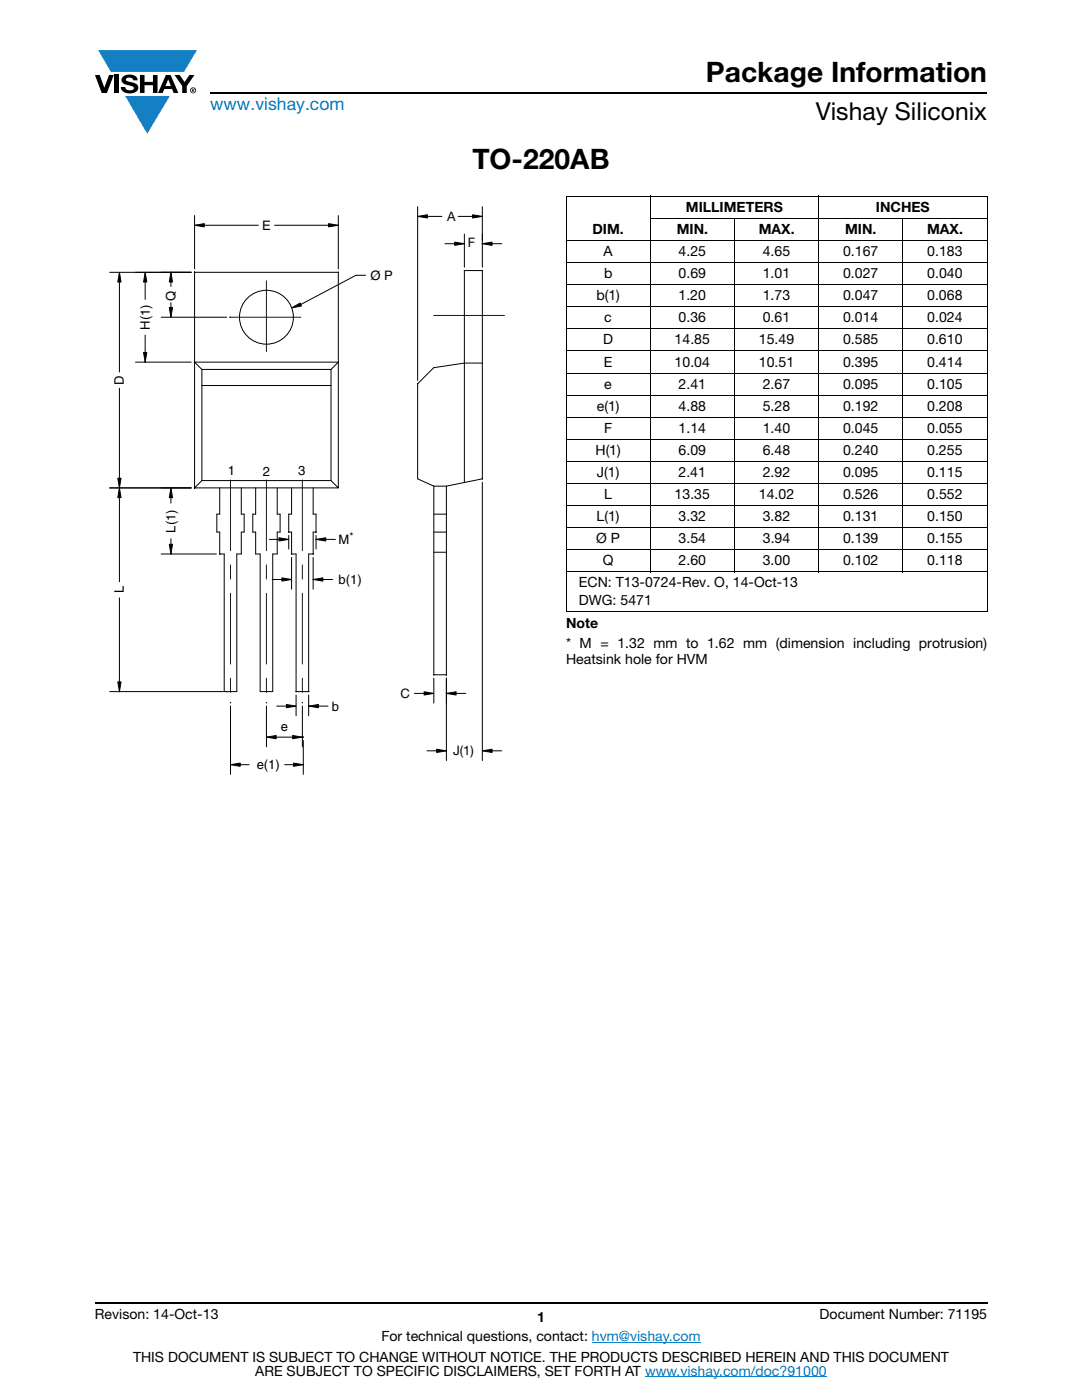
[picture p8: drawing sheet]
<svg xmlns="http://www.w3.org/2000/svg" width="216mm" height="279mm" viewBox="0 0 216 279" stroke-linecap="round" stroke-linejoin="round" font-family="sans-serif">
<g fill="#147fc3">
<path d="M19.6 10h19.7l-2.6 4.3h-1.1h-13.5z"/>
<path d="M25 19.2h8.9l-4.5 7.5z"/>
</g>
<g fill="#000">
<path d="M18.9 15h1l.9 2.5 1-2.5h.9l-1.4 3.6h-1zM22.9 15h.9v3.6h-.9zM24.6 15.3a2.1 2.1 0 0 1 2.8 .3l.1 .4h-.9a.79 .79 0 0 0-.7-.5 .79 .79 0 0 0-.8 .4l.3 .3 1 .2a1.08 1.08 0 0 1 1.2 1 1.08 1.08 0 0 1-1.1 1.2 1.73 1.73 0 0 1-2.4-1.2h.9a.96 .96 0 0 0 .8 .6 .96 .96 0 0 0 .9-.4 1.31 1.31 0 0 0-1.2-.6 1.03 1.03 0 0 1-1.1-.6 1.03 1.03 0 0 1 .2-1.1zM27.9 15h.9v1.3h1.7v-1.3h.9v3.6h-.9v-1.6h-1.7v1.6h-.9zM34.8 15h1.1l.9 1.4 1-1.4h1l-1.5 2.2v1.4h-.9v-1.4z"/>
<path d="M33.6 15.9l.5 1.3h-1.1zM33.1 15l-1.6 3.6h1l.3-.8h1.5l.3 .8h1l-1.6-3.6z"/>
<path d="M38.4 17.8h.2v.2h-.2zM38.3 17.7v.7h.1v-.3l.4 .3-.2-.3 .2-.2-.1-.2z"/>
<path d="M38.1 18a.46 .46 0 0 1 .9 0 .46 .46 0 0 1-.9 0zM37.9 18a.6 .6 0 0 0 1.2 0 .6 .6 0 0 0-1.2 0z"/>
</g>
<path d="M42 18.6h155M18.9 260h178.1" fill="none" stroke="#000" stroke-width=".36"/>
<path d="M118.1 267.9h21.7M128.7 274.8h36.3" fill="none" stroke="#007ec4" stroke-width=".2"/>
<path d="M21.8 41.1h79.4v113.5h-79.4z" fill="#fff"/>
<g fill="none" stroke="#000" stroke-width=".2">
<path d="M112.9 39.2h84.1M112.9 39.3v8.6M129.8 39.1v75.1M163.3 39.1v75.1M197 39.3v8.6M23.8 56.3v17.9M23.8 54.3l.4 2h-.7zM29 56.3v3.5M29 54.3l.3 2h-.7zM34.1 54.3l.3 2h-.6zM34.1 56.3v.9M38.2 54.3h-16.3"/>
<path d="M38.8 43v10.7M38.8 45l2-.4v.7zM40.8 45h10.8M54.8 45h10.8M65.6 44.6l1.9 .4-1.9 .3zM67.5 43v10.7M73 54.9h-2l-11 5.9M83.3 41.3v34.6M83.3 43.2l2-.3v.6zM85.3 43.2h2.9M88.8 48.6h1.9M90.7 48.3l2 .3-2 .4z"/>
<path d="M91.4 43.2h2.9M92.7 46.7v6.6M92.7 54v42.3M92.7 54h3.5v41.6l-7.1 1.4M94.3 42.9l1.9 .3-1.9 .3zM96.2 41.3v12M96.2 48.6l2-.3v.7zM98.2 48.6h1.9M112.9 48h84.1M112.9 52.4h84.1M112.9 56.8h84.1M112.9 48.1v65.9"/>
<path d="M129.7 43.6h67.3M146.6 43.5v70.7M180.1 43.5v70.7M197 48.1v65.9M23.8 77.5v17.9M27 72.3h11.2M28.6 70.3h.7l-.3 2zM29 66.9v3.4M32.2 63.3h13M33.8 61.4h.6l-.3 1.9zM34.1 60.4v1M40.3 73.7h25.7"/>
<path d="M40.3 73.7l-1.5-1.4h28.7l-1.5 1.4M40.3 73.7v22.2M40.3 76.9h25.8M58.2 61.4l1.7-.9 .2 .6zM66 73.7v22.2M83.3 76.6v19l3.3 1.4M96.2 72.5h-3.5l-6.2 .9-3.2 3.2M112.9 61.2h84.1M112.9 65.6h84.1M112.9 70h84.1M112.9 74.4h84.1M112.9 78.9h84.1"/>
<path d="M21.9 97.4h16.3M23.5 95.4h.7l-.4 2zM23.8 99.3v16.8M23.8 97.4l.4 1.9h-.7zM34.1 97.4l.3 1.9h-.6zM34.1 99.3v1.1M38.8 97.4h28.7M40.3 95.9l-1.5 1.5M40.3 95.9h25.7M66 95.9l1.5 1.5v-43.1h-28.7v43.1M86.6 97v37.7h2.5M86.6 97h2.5"/>
<path d="M89.1 97v37.7M96.2 96.2v55.6M112.9 83.3h84.1M112.9 87.7h84.1M112.9 92.1h84.1M112.9 96.5h84.1M23.8 119.3v16.8M32.2 110.6h11M33.8 108.6h.6l-.3 2zM34.1 107.5v1.1M43.3 102.6h.5M43.3 106.2h.5"/>
<path d="M43.8 110.6h.9v27.4h2.5v-27.4h1M48.1 102.6h.6M48.1 106.2h.6M50.4 102.6h.6M50.4 106.2h.6M51 110.6h.9v27.4h2.5v-27.4h.9M53.7 107.6h2M54.3 115.7h1.9M55.3 102.6h.6M55.3 106.2h.6M55.7 107.3l1.9 .3-1.9 .4zM56.2 115.3l2 .3-2 .4z"/>
<path d="M57.6 106.9v2.7M57.6 102.6h.6M57.6 106.2h.6M58.2 111.2v6.4M58.2 110.6h.9v27.4h2.5M62.5 111.2v6.4M62.5 110.6h-.9v27.4M62.5 115.6l1.9-.3v.7zM62.5 102.6h.6M62.5 106.2h.6M63.1 107.6l1.9-.3v.7zM63.1 106.9v2.7"/>
<path d="M64.4 115.7h2M65 107.6h1.9M86.6 102.6h2.5M86.6 106.2h2.5M86.6 110.2h2.5M112.9 100.9h84.1M112.9 105.3h84.1M112.9 109.7h84.1M112.9 114.1h84.1M112.9 114.2v7.8M197 114.2v7.8M21.9 138h22.7"/>
<path d="M23.5 136.1h.7l-.4 1.9zM59.1 138.7v4.2M61.6 138.7v4.2M82.7 138.4h1.9M84.6 138.1l2 .3-2 .3zM86.6 135.3v5M89.1 138.4l1.9-.3v.6zM89.1 135.3v16.5M91 138.4h1.9M112.9 122.1h84.1M46 140.9v13.6M46 152.6l1.9-.3v.6z"/>
<path d="M47.9 152.6h1.8M53.2 147.1l1.9-.3v.6zM53.2 140.9v8.1M55.1 147.1h3.3M55.2 140.9h1.9M56.8 152.6h1.8M57.1 140.6l2 .3-2 .3zM58.4 146.8l1.9 .3-1.9 .3zM58.6 152.3l1.9 .3-1.9 .3zM60.3 140.9v8.1M60.5 147.8v6.7M61.6 140.9l1.9-.3v.6z"/>
<path d="M63.5 140.9h2M85.2 149.8h1.9M87.1 149.5l2 .3-2 .4zM96.2 149.8l2-.3v.7zM98.2 149.8h1.9"/>
<circle cx="34.1" cy="54.3" r=".03"/>
<circle cx="38.8" cy="54.3" r=".03"/>
<circle cx="67.5" cy="54.3" r=".03"/>
<circle cx="67.5" cy="45" r=".03"/>
<circle cx="92.7" cy="54" r=".03"/>
<circle cx="96.2" cy="43.2" r=".03"/>
<circle cx="96.2" cy="48.6" r=".03"/>
<circle cx="96.2" cy="54" r=".03"/>
<circle cx="29" cy="72.3" r=".03"/>
<circle cx="38.8" cy="72.3" r=".03"/>
<circle cx="45.9" cy="63.3" r=".03"/>
<circle cx="53.2" cy="63.3" r="5.4"/>
<circle cx="83.3" cy="76.6" r=".03"/>
<circle cx="23.8" cy="97.4" r=".03"/>
<circle cx="38.8" cy="97.4" r=".03"/>
<circle cx="96.2" cy="95.6" r=".03"/>
<circle cx="34.1" cy="110.6" r=".03"/>
<circle cx="43.8" cy="110.6" r=".03"/>
<circle cx="57.6" cy="106.2" r=".03"/>
<circle cx="58.2" cy="110.6" r=".03"/>
<circle cx="62.5" cy="115.6" r=".03"/>
<circle cx="62.5" cy="110.6" r=".03"/>
<circle cx="63.1" cy="107.6" r=".03"/>
<circle cx="63.1" cy="106.2" r=".03"/>
<circle cx="23.8" cy="138" r=".03"/>
<circle cx="45.3" cy="138" r=".03"/>
<circle cx="59.1" cy="138" r=".03"/>
<circle cx="61.6" cy="138" r=".03"/>
<circle cx="86.6" cy="134.7" r=".03"/>
<circle cx="89.1" cy="134.7" r=".03"/>
<circle cx="89.1" cy="138.4" r=".03"/>
<circle cx="46" cy="140.2" r=".03"/>
<circle cx="53.2" cy="140.2" r=".03"/>
<circle cx="60.3" cy="140.2" r=".03"/>
<circle cx="60.3" cy="147.1" r=".03"/>
<circle cx="60.5" cy="152.6" r=".03"/>
<circle cx="60.5" cy="147.1" r=".03"/>
<circle cx="61.6" cy="140.9" r=".03"/>
<circle cx="89.1" cy="149.8" r=".03"/>
</g>
<g fill="#000">
<path d="M23.8 54.3l.4 2h-.7zM29 54.3l.3 2h-.7zM34.1 54.3l.3 2h-.6zM38.8 45l2-.4v.7zM65.6 44.6l1.9 .4-1.9 .3zM83.3 43.2l2-.3v.6zM90.7 48.3l2 .3-2 .4zM94.3 42.9l1.9 .3-1.9 .3zM96.2 48.6l2-.3v.7zM28.6 70.3h.7l-.3 2zM33.8 61.4h.6l-.3 1.9zM58.2 61.4l1.7-.9 .2 .6z"/>
<path d="M23.8 97.4l.4 1.9h-.7zM23.5 95.4h.7l-.4 2zM34.1 97.4l.3 1.9h-.6zM33.8 108.6h.6l-.3 2zM55.7 107.3l1.9 .3-1.9 .4zM56.2 115.3l2 .3-2 .4zM62.5 115.6l1.9-.3v.7zM63.1 107.6l1.9-.3v.7zM23.5 136.1h.7l-.4 1.9zM84.6 138.1l2 .3-2 .3zM89.1 138.4l1.9-.3v.6zM46 152.6l1.9-.3v.6z"/>
<path d="M53.2 147.1l1.9-.3v.6zM57.1 140.6l2 .3-2 .3zM58.4 146.8l1.9 .3-1.9 .3zM58.6 152.3l1.9 .3-1.9 .3zM61.6 140.9l1.9-.3v.6zM87.1 149.5l2 .3-2 .4zM96.2 149.8l2-.3v.7z"/>
</g>
<path d="M53.2 56v14.6M45.9 63.3h14.5M86.5 63h14.6M46 95.8v44.4M53.2 95.8v44.4M60.3 95.8v44.4" fill="none" stroke="#1c1c1c" stroke-width=".2" stroke-dasharray="14.1 2.8 2.8 2.8"/>
<g fill="none" stroke="#000" stroke-width=".2" stroke-dasharray="141.3 28.3 28.3 28.3">
<path d="M43.8 97.4v5.2M48.1 97.4v5.2M51 97.4v5.2M55.3 97.4v5.2M58.2 97.4v5.2M62.5 97.4v5.2M43.3 102.6v3.6M43.8 106.2v4.4M48.1 106.2v4.4M48.7 102.6v3.6M50.4 102.6v3.6M51 106.2v4.4"/>
<path d="M55.3 106.2v4.4M55.9 102.6v3.6M57.6 102.6v3.6M58.2 106.2v4.4M62.5 106.2v4.4M63.1 102.6v3.6"/>
</g>
<g font-size="5.6">
<text x="140.9" y="16.4">Package Information</text>
<text x="94.3" y="33.8">TO-220AB</text>
</g>
<text font-size="4.9" x="162.8" y="24">Vishay Siliconix</text>
<text font-size="3.5" fill="#007ec4" x="42" y="21.9">www.vishay.com</text>
<g font-size="2.8">
<text x="118.2" y="46.7">DIM.</text>
<text x="135" y="46.7">MIN.</text>
<text x="136.9" y="42.3">MILLIMETERS</text>
<text x="151.4" y="46.7">MAX.</text>
<text x="168.6" y="46.7">MIN.</text>
<text x="174.8" y="42.3">INCHES</text>
<text x="185" y="46.7">MAX.</text>
<text x="120.4" y="51.1">A</text>
<text x="135.4" y="51.1">4.25</text>
<text x="152.2" y="51.1">4.65</text>
<text x="168.2" y="51.1">0.167</text>
<text x="185" y="51.1">0.183</text>
<text x="119" y="59.9">b(1)</text>
<text x="120.5" y="55.5">b</text>
<text x="135.4" y="59.9">1.20</text>
<text x="135.4" y="55.5">0.69</text>
<text x="152.2" y="59.9">1.73</text>
<text x="152.2" y="55.5">1.01</text>
<text x="168.2" y="59.9">0.047</text>
<text x="168.2" y="55.5">0.027</text>
<text x="185" y="59.9">0.068</text>
<text x="185" y="55.5">0.040</text>
<text x="120.6" y="64.3">c</text>
<text x="135.4" y="64.3">0.36</text>
<text x="152.2" y="64.3">0.61</text>
<text x="168.2" y="64.3">0.014</text>
<text x="185" y="64.3">0.024</text>
<text x="120.4" y="68.7">D</text>
<text x="134.6" y="68.7">14.85</text>
<text x="151.4" y="68.7">15.49</text>
<text x="168.2" y="68.7">0.585</text>
<text x="185" y="68.7">0.610</text>
<text x="120.5" y="73.2">E</text>
<text x="120.6" y="77.6">e</text>
<text x="134.6" y="73.2">10.04</text>
<text x="135.4" y="77.6">2.41</text>
<text x="151.4" y="73.2">10.51</text>
<text x="152.2" y="77.6">2.67</text>
<text x="168.2" y="73.2">0.395</text>
<text x="168.2" y="77.6">0.095</text>
<text x="185" y="73.2">0.414</text>
<text x="185" y="77.6">0.105</text>
<text x="119.1" y="82">e(1)</text>
<text x="135.4" y="82">4.88</text>
<text x="152.2" y="82">5.28</text>
<text x="168.2" y="82">0.192</text>
<text x="185" y="82">0.208</text>
<text x="120.5" y="86.4">F</text>
<text x="135.4" y="86.4">1.14</text>
<text x="152.2" y="86.4">1.40</text>
<text x="168.2" y="86.4">0.045</text>
<text x="185" y="86.4">0.055</text>
<text x="118.8" y="90.8">H(1)</text>
<text x="119.1" y="95.2">J(1)</text>
<text x="135.4" y="95.2">2.41</text>
<text x="135.4" y="90.8">6.09</text>
<text x="152.2" y="95.2">2.92</text>
<text x="152.2" y="90.8">6.48</text>
<text x="168.2" y="95.2">0.095</text>
<text x="168.2" y="90.8">0.240</text>
<text x="185" y="95.2">0.115</text>
<text x="185" y="90.8">0.255</text>
<text x="120.6" y="99.6">L</text>
<text x="134.6" y="99.6">13.35</text>
<text x="151.4" y="99.6">14.02</text>
<text x="168.2" y="99.6">0.526</text>
<text x="185" y="99.6">0.552</text>
<text x="119" y="104">L(1)</text>
<text x="135.4" y="104">3.32</text>
<text x="152.2" y="104">3.82</text>
<text x="168.2" y="104">0.131</text>
<text x="185" y="104">0.150</text>
<text x="119" y="108.4">Ø P</text>
<text x="120.3" y="112.8">Q</text>
<text x="135.4" y="112.8">2.60</text>
<text x="135.4" y="108.4">3.54</text>
<text x="152.2" y="112.8">3.00</text>
<text x="152.2" y="108.4">3.94</text>
<text x="168.2" y="112.8">0.102</text>
<text x="168.2" y="108.4">0.139</text>
<text x="185" y="112.8">0.118</text>
<text x="185" y="108.4">0.155</text>
<text x="115.5" y="117.2">ECN: T13-0724-Rev. O, 14-Oct-13</text>
<text x="112.9" y="125.4">Note</text>
<text x="115.5" y="120.8">DWG: 5471</text>
<text x="112.9" y="129.2">* M = 1.32 mm to 1.62 mm (dimension including protrusion)</text>
<text x="112.9" y="132.4">Heatsink hole for HVM</text>
<text x="18.9" y="263.3">Revison: 14-Oct-13</text>
<text x="107.2" y="263.8">1</text>
<text x="163.6" y="263.3">Document Number: 71195</text>
<text x="76.1" y="267.7">For technical questions, contact: hvm@vishay.com</text>
<text x="26.5" y="271.7">THIS DOCUMENT IS SUBJECT TO CHANGE WITHOUT NOTICE. THE PRODUCTS DESCRIBED HEREIN AND THIS DOCUMENT</text>
<text x="50.9" y="274.6">ARE SUBJECT TO SPECIFIC DISCLAIMERS, SET FORTH AT www.vishay.com/doc?91000</text>
</g>
<g font-size="2.6">
<text x="52.3" y="45.9">E</text>
<text x="89.2" y="44.1">A</text>
<text x="93.4" y="49.3">F</text>
<text x="73.9" y="55.9">Ø P</text>
<text x="29.9" y="65.8" transform="rotate(-90 29.9 65.8)">H(1)</text>
<text x="35" y="60.1" transform="rotate(-90 35 60.1)">Q</text>
<text x="24.7" y="76.8" transform="rotate(-90 24.7 76.8)">D</text>
<text x="45.5" y="94.9">1</text>
<text x="52.4" y="95">2</text>
<text x="59.5" y="94.9">3</text>
<text x="35" y="106.3" transform="rotate(-90 35 106.3)">L(1)</text>
<text x="67.6" y="108.6">M</text>
<text x="24.7" y="118.4" transform="rotate(-90 24.7 118.4)">L</text>
<text x="67.5" y="116.6">b(1)</text>
<text x="66.2" y="141.8">b</text>
<text x="79.9" y="139.3">C</text>
<text x="56" y="145.8">e</text>
<text x="51.2" y="153.5">e(1)</text>
<text x="90.4" y="150.7">J(1)</text>
</g>
<text font-size="2.1" x="69.7" y="107.8">*</text>
</svg>
